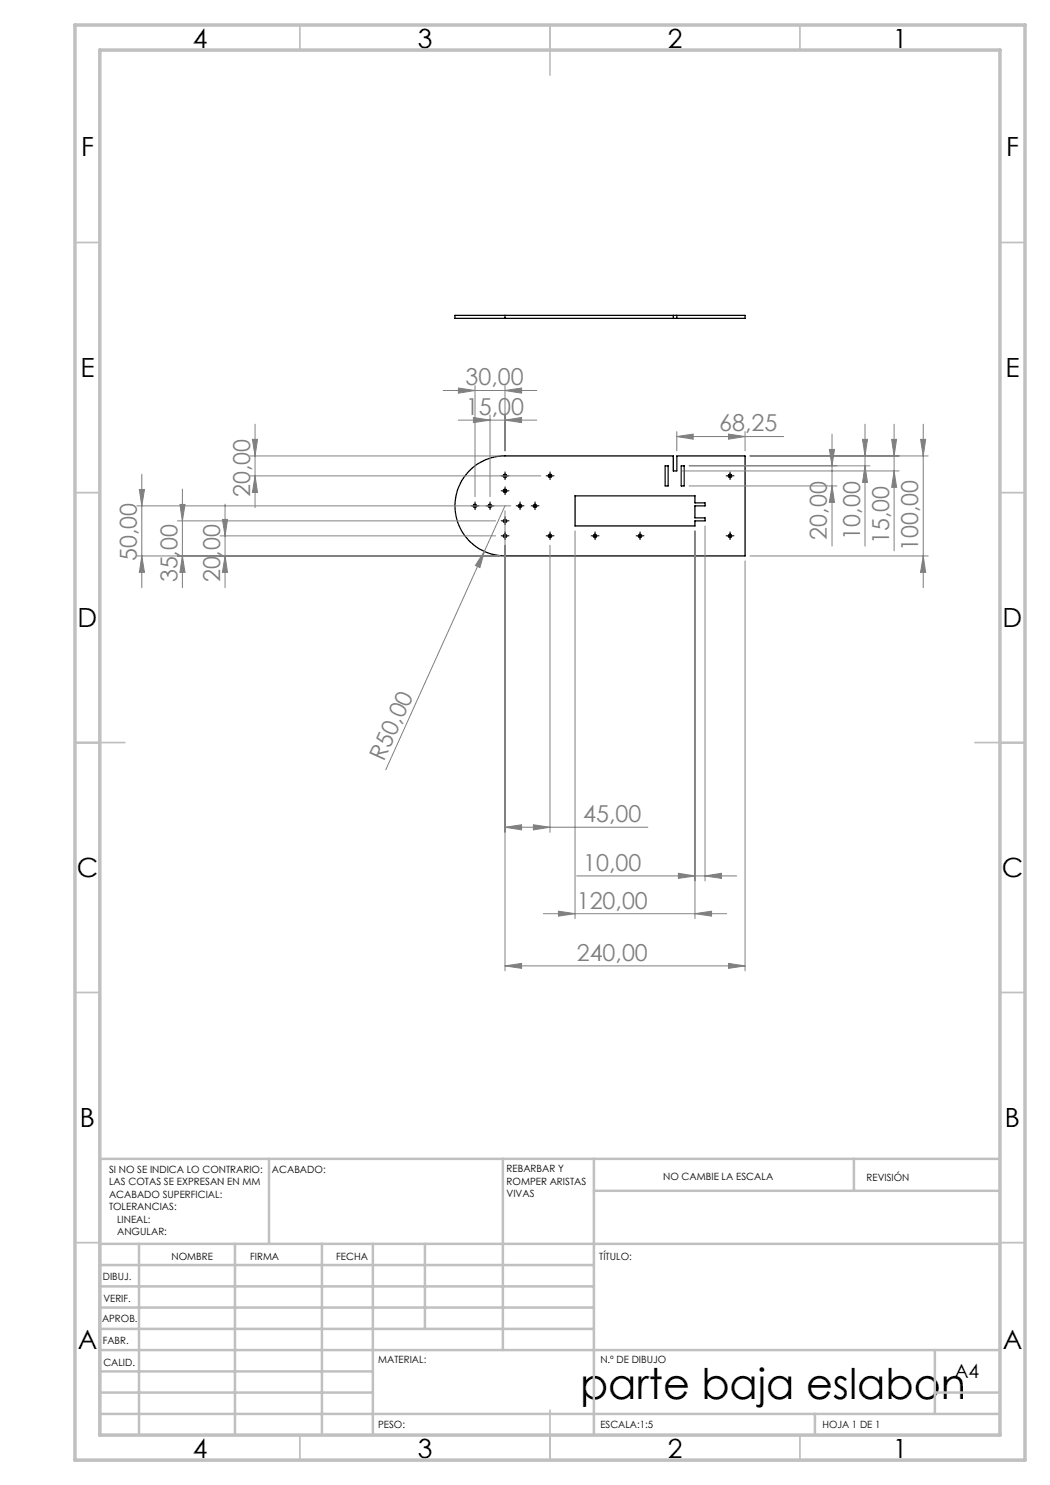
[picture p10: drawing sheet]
<svg xmlns="http://www.w3.org/2000/svg" width="210mm" height="297mm" viewBox="0 0 210 297" stroke-linecap="round" stroke-linejoin="round" font-family="sans-serif">
<g fill="none" stroke="#000" stroke-width=".25">
<path d="M101 63.1h-10v.6h10M101 63.1h48v.6h-48M101 63.1v.6M134.7 63.1v.6M135.4 63.1v.6M93.9 94.1a9.8 9.8 0 0 1 7.1-2.9h33.7v3h.7v-3h13.6v20h-48a10 10 0 0 1-9.2-6.2 10 10 0 0 1 2.1-10.9zM115 99.2h24v1.4h2v.6h-2v2.4h2v.6h-2v1h-24zM133 93.2h.6v4h-.6zM136.2 93.2h.6v4h-.6z"/>
<circle cx="101" cy="98.2" r=".36"/>
<circle cx="101" cy="95.2" r=".36"/>
<circle cx="110" cy="95.2" r=".36"/>
<circle cx="146" cy="95.2" r=".35"/>
<circle cx="95" cy="101.2" r=".35"/>
<circle cx="98" cy="101.2" r=".35"/>
<circle cx="101" cy="104.2" r=".36"/>
<circle cx="101" cy="107.2" r=".36"/>
<circle cx="104" cy="101.2" r=".36"/>
<circle cx="107" cy="101.2" r=".36"/>
<circle cx="110" cy="107.2" r=".36"/>
<circle cx="119" cy="107.2" r=".35"/>
<circle cx="128" cy="107.2" r=".35"/>
<circle cx="146" cy="107.2" r=".35"/>
</g>
<g fill="none" stroke="#808080" stroke-width=".2">
<path d="M88.7 78.1h18.7M91.7 77.6l3.3 .5-3.3 .5zM95 77.1v22.2M101 78.1l3.3-.5v1zM101 77.1v13.1M27.9 97.9h1l-.5 3.3zM28.4 94.8v22.7M36.5 97.8v19.7M50 95.2h58.2M50 91.2h50M50.5 87.9h1l-.5 3.3zM51 95.2l.5 3.3h-1z"/>
<path d="M51 84.8v16.7M91.7 84h15.7M94.7 83.5l3.3 .5-3.3 .5zM98 83v16.3M101 84l3.3-.5v1zM135.4 87.3l3.2-.5v1zM135.4 86.3v3.9M135.4 87.3h21.3M136.3 94.2h43.5M137.8 93.2h36.2M137.8 97.2h29.6M145.7 86.8l3.3 .5-3.3 .5z"/>
<path d="M149 86.3v3.9M150 91.2h35.6M165.9 89.9h1l-.5 3.3zM166.4 97.2l.5 3.3h-1zM166.4 86.8v22.4M172.5 87.9h1l-.5 3.3zM173 93.2l.5 3.3h-1zM173 84.8v24.4M178.3 87.9h1l-.5 3.3zM178.8 94.2l.5 3.3h-1zM178.8 84.8v25.4M184.1 87.9h1l-.5 3.3z"/>
<path d="M184.6 84.8v32.7M27.4 111.2h72.6M27.4 101.2h74.8M28.4 111.2l.5 3.3h-1zM35.5 104.2h63.6M36 100.9h1l-.5 3.3zM36.5 111.2l.5 3.3h-1zM44 107.2h55.1M44.5 103.9h1l-.5 3.3zM45 111.2l.5 3.3h-1zM45 100.8v16.7M96.9 110.3l-.9 3.2-.9-.4z"/>
<path d="M101 102.2v92M101 101.2l-23.8 52.7M110 109v57.5M115 106.2v77.5M139 106.2v77.5M141 105.2v71M149 112.2v82M150 111.2h35.6M184.6 111.2l.5 3.3h-1zM101 165.4l3.3-.4v1zM101 165.4h28.6M106.7 165l3.3 .4-3.3 .6z"/>
<path d="M115.3 175.2h32.1M135.7 174.7l3.3 .5-3.3 .5zM141 175.2l3.3-.5v1zM101 193.2l3.3-.5v1zM101 193.2h48M108.7 182.7h36.6M111.7 182.2l3.3 .5-3.3 .5zM139 182.7l3.3-.5v1zM145.7 192.7l3.3 .5-3.3 .5z"/>
</g>
<g fill="none" stroke="#000" stroke-width=".2" stroke-dasharray="15.2 1.3 1.3 1.3" stroke-linecap="butt">
<path d="M100.5 98.2h-.3M100.5 95.2h-.3M101 97.7v-.4M101 98.7v.3M101 94.7v-.4M101 95.7v.3M101.5 98.2h.4M101.5 95.2h.4M109.5 95.2h-.3M110 94.7v-.4M110 95.7v.3M110.5 95.2h.4"/>
<path d="M145.5 95.2h-.3M146 94.7v-.4M146 95.7v.3M146.5 95.2h.4M94.5 101.2h-.3M95 100.7v-.4M95 101.7v.3M95.5 101.2h.4M97.5 101.2h-.3M98 100.7v-.4M98 101.7v.3M98.5 101.2h.4"/>
<path d="M100.5 104.2h-.3M100.5 107.2h-.3M101 103.7v-.4M101 104.7v.3M101 106.7v-.4M101 107.7v.3M101.5 104.2h.4M101.5 107.2h.4M103.5 101.2h-.3M104 100.7v-.4M104 101.7v.3M104.5 101.2h.4"/>
<path d="M106.5 101.2h-.3M107 100.7v-.4M107 101.7v.3M107.5 101.2h.4M109.5 107.2h-.3M110 106.7v-.4M110 107.7v.3M110.5 107.2h.4M118.5 107.2h-.3M119 106.7v-.4M119 107.7v.3M119.5 107.2h.4"/>
<path d="M127.5 107.2h-.3M128 106.7v-.4M128 107.7v.3M128.5 107.2h.4M145.5 107.2h-.3M146 106.7v-.4M146 107.7v.3M146.5 107.2h.4"/>
</g>
<g fill="none" stroke="#000" stroke-width=".2">
<path d="M100.5 98.2h1M100.5 95.2h1M101 94.7v1M101 97.7v1M109.5 95.2h1M110 94.7v1M145.5 95.2h1M146 94.7v1M94.5 101.2h1M95 100.7v1M97.5 101.2h1M98 100.7v1"/>
<path d="M100.5 104.2h1M100.5 107.2h1M101 103.7v1M101 106.7v1M103.5 101.2h1M104 100.7v1M106.5 101.2h1M107 100.7v1M109.5 107.2h1M110 106.7v1M118.5 107.2h1M119 106.7v1"/>
<path d="M127.5 107.2h1M128 106.7v1M145.5 107.2h1M146 106.7v1"/>
</g>
<g fill="none" stroke="#c0c0c0" stroke-width=".35">
<path d="M60 5v5M110 5v10M160 5v5M15 48.5h5M200 48.5h5M15 98.5h5M200 98.5h5M15 148.5h10M195 148.5h10M15 198.5h5M200 198.5h5M15 248.5h5"/>
<path d="M200 248.5h5M60 287v5M110 282v10M160 287v5"/>
</g>
<g fill="none" stroke="#c0c0c0" stroke-width=".5">
<path d="M53.8 231.8v17M100.6 231.8v38.2M118.8 231.8v55.2M118.8 238.2h81.2M170.8 231.8v6.4M200 231.8h-180v55.2M20 248.8h180M20 257.3h98.8M20 253h98.8M27.8 248.8v38.2M47 248.8v38.2M64.4 248.8v38.2"/>
<path d="M74.6 248.8v38.2M85 248.8v17M20 265.8h98.8M20 261.5h98.8M20 278.5h54.6M20 274.3h54.6M20 270h180M187 278.5h13M187 270v12.8M20 282.8h180M163 282.8v4.2"/>
</g>
<path d="M15 5h190v287h-190zM20 10h180v277h-180z" fill="none" stroke="#c0c0c0" stroke-width=".7"/>
<g fill="#808080">
<path d="M96.9 110.3l-.9 3.2-.9-.4z"/>
<path d="M145.7 192.7l3.3 .5-3.3 .5zM101 193.2l3.3-.5v1zM139 182.7l3.3-.5v1zM111.7 182.2l3.3 .5-3.3 .5zM141 175.2l3.3-.5v1zM135.7 174.7l3.3 .5-3.3 .5zM106.7 165l3.3 .4-3.3 .6zM101 165.4l3.3-.4v1z"/>
<path d="M135.4 87.3l3.2-.5v1zM145.7 86.8l3.3 .5-3.3 .5zM91.7 77.6l3.3 .5-3.3 .5zM101 78.1l3.3-.5v1zM94.7 83.5l3.3 .5-3.3 .5zM101 84l3.3-.5v1z"/>
<path d="M51 95.2l.5 3.3h-1zM50.5 87.9h1l-.5 3.3z"/>
<path d="M173 93.2l.5 3.3h-1zM172.5 87.9h1l-.5 3.3z"/>
<path d="M184.1 87.9h1l-.5 3.3zM184.6 111.2l.5 3.3h-1zM178.3 87.9h1l-.5 3.3zM178.8 94.2l.5 3.3h-1zM165.9 89.9h1l-.5 3.3zM166.4 97.2l.5 3.3h-1z"/>
<path d="M44.5 103.9h1l-.5 3.3zM45 111.2l.5 3.3h-1zM36 100.9h1l-.5 3.3zM36.5 111.2l.5 3.3h-1zM27.9 97.9h1l-.5 3.3zM28.4 111.2l.5 3.3h-1z"/>
</g>
<text font-size="8.5" x="116" y="279.7">parte baja eslabon</text>
<g font-size="5.3">
<text x="38.5" y="9.5">4</text>
<text x="83.5" y="9.5">3</text>
<text x="133.5" y="9.5">2</text>
<text x="178.5" y="9.5">1</text>
<text x="16.2" y="31.2">F</text>
<text x="201.2" y="31.2">F</text>
<text x="16.1" y="75.5">E</text>
<text x="201.1" y="75.5">E</text>
<text x="15.5" y="125.5">D</text>
<text x="200.5" y="125.5">D</text>
<text x="15.4" y="175.5">C</text>
<text x="200.4" y="175.5">C</text>
<text x="16" y="225.5">B</text>
<text x="201" y="225.5">B</text>
<text x="15.5" y="269.7">A</text>
<text x="200.5" y="269.7">A</text>
<text x="38.5" y="291.5">4</text>
<text x="83.5" y="291.5">3</text>
<text x="133.5" y="291.5">2</text>
<text x="178.5" y="291.5">1</text>
</g>
<g font-size="4.7" fill="#808080">
<text x="93.1" y="77.1">30,00</text>
<text x="93.2" y="83">15,00</text>
<text x="143.8" y="86.3">68,25</text>
<text x="50" y="99.4" transform="rotate(-90 50 99.4)">20,00</text>
<text x="165.4" y="107.9" transform="rotate(-90 165.4 107.9)">20,00</text>
<text x="172" y="107.9" transform="rotate(-90 172 107.9)">10,00</text>
<text x="27.4" y="112.2" transform="rotate(-90 27.4 112.2)">50,00</text>
<text x="177.8" y="108.9" transform="rotate(-90 177.8 108.9)">15,00</text>
<text x="183.6" y="110.2" transform="rotate(-90 183.6 110.2)">100,00</text>
<text x="35.5" y="116.5" transform="rotate(-90 35.5 116.5)">35,00</text>
<text x="44" y="116.5" transform="rotate(-90 44 116.5)">20,00</text>
<text x="76.8" y="152.4" transform="rotate(-66 76.8 152.4)">R50,00</text>
<text x="116.6" y="164.4">45,00</text>
<text x="116.6" y="174.1">10,00</text>
<text x="115.4" y="181.7">120,00</text>
<text x="115.4" y="192.1">240,00</text>
</g>
<text font-size="3.9" x="190.9" y="275.5">A4</text>
<g font-size="2">
<text x="21.8" y="234.6">SI NO SE INDICA LO CONTRARIO:</text>
<text x="21.8" y="237.1">LAS COTAS SE EXPRESAN EN MM</text>
<text x="21.8" y="239.6">ACABADO SUPERFICIAL:</text>
<text x="54.4" y="234.6">ACABADO:</text>
<text x="101.3" y="234.5">REBARBAR Y</text>
<text x="101.3" y="237">ROMPER ARISTAS</text>
<text x="101.3" y="239.5">VIVAS</text>
<text x="132.6" y="236">NO CAMBIE LA ESCALA</text>
<text x="173.3" y="236.2">REVISIÓN</text>
<text x="21.8" y="242.1">TOLERANCIAS:</text>
<text x="23.4" y="244.6">LINEAL:</text>
<text x="23.4" y="247.1">ANGULAR:</text>
<text x="34.3" y="252">NOMBRE</text>
<text x="50" y="251.9">FIRMA</text>
<text x="67.2" y="251.9">FECHA</text>
<text x="119.9" y="251.9">TÍTULO:</text>
<text x="20.6" y="256.1">DIBUJ.</text>
<text x="20.7" y="260.3">VERIF.</text>
<text x="20.4" y="264.4">APROB.</text>
<text x="20.5" y="268.8">FABR.</text>
<text x="20.7" y="273.1">CALID.</text>
<text x="75.6" y="272.5">MATERIAL:</text>
<text x="120.1" y="272.5">N.º DE DIBUJO</text>
<text x="75.6" y="285.5">PESO:</text>
<text x="120.1" y="285.6">ESCALA:1:5</text>
<text x="164.5" y="285.6">HOJA 1 DE 1</text>
</g>
</svg>
